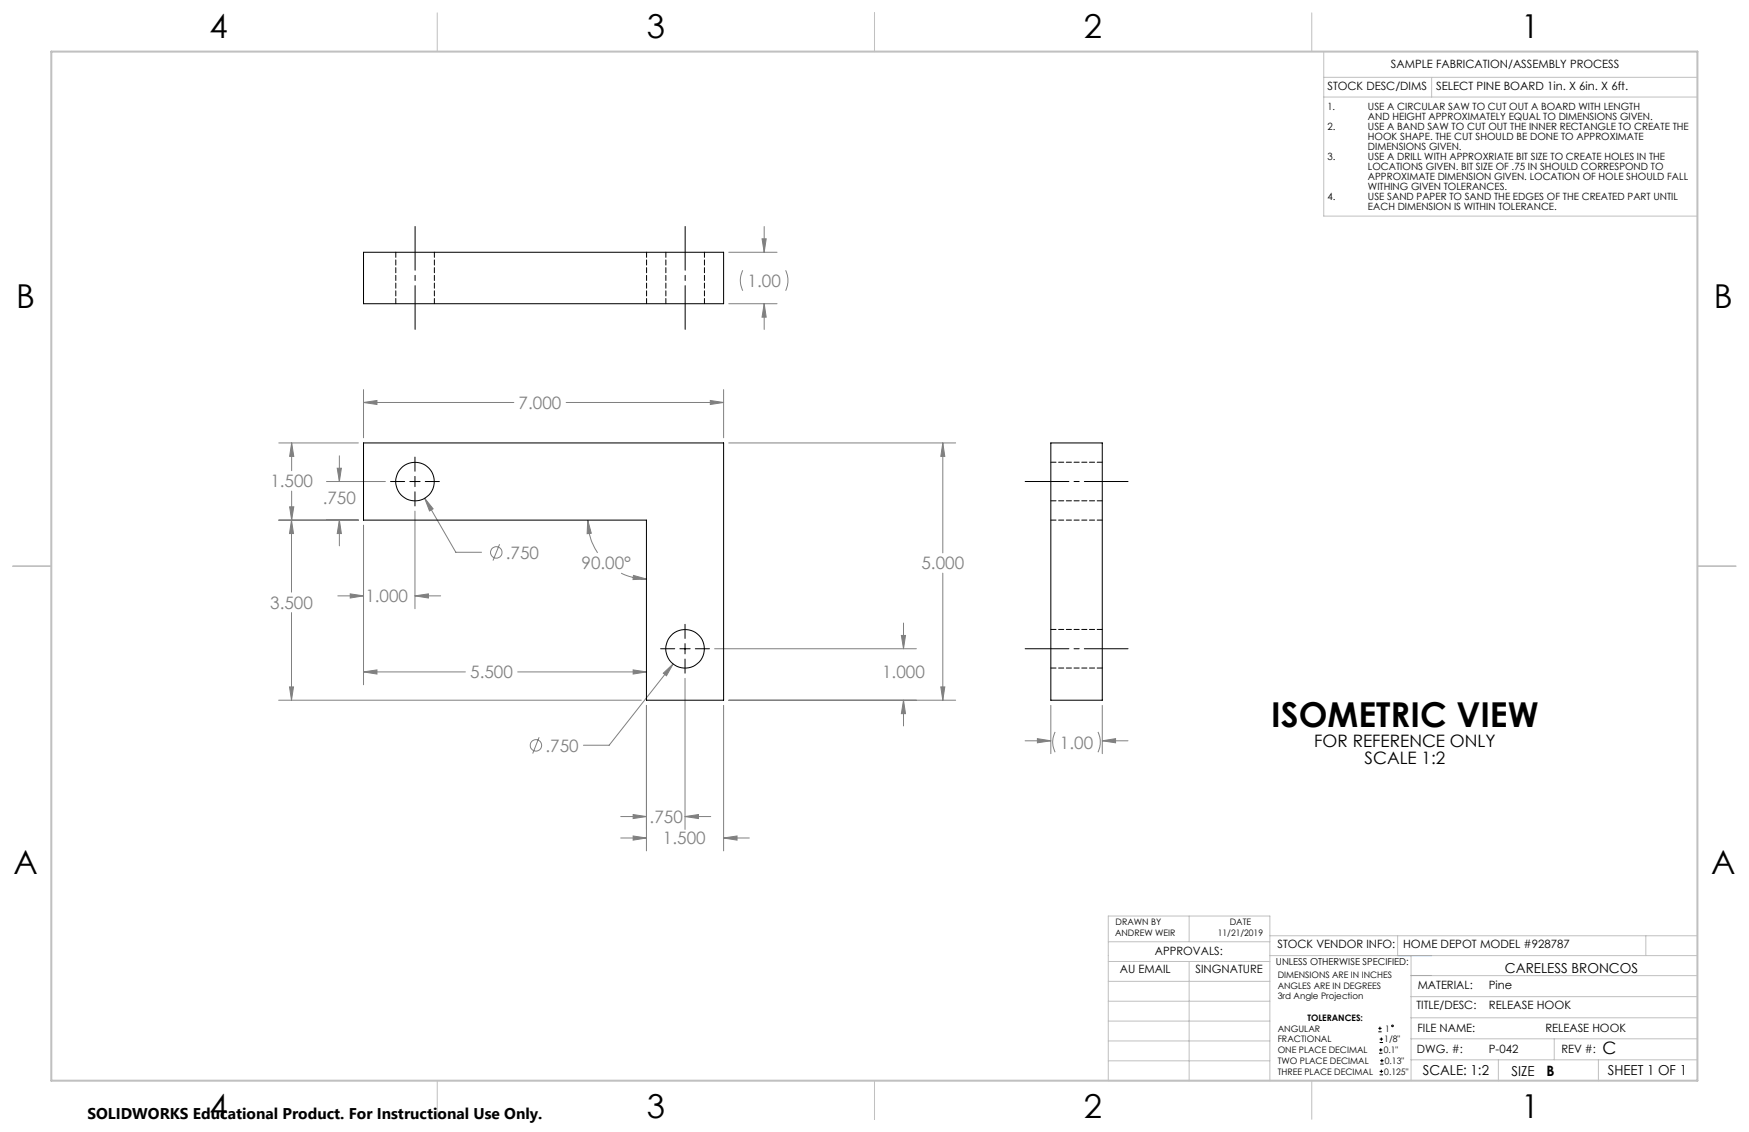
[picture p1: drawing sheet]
<svg xmlns="http://www.w3.org/2000/svg" width="432mm" height="279mm" viewBox="0 0 432 279" stroke-linecap="round" stroke-linejoin="round" font-family="sans-serif">
<g fill="none" stroke="#808080" stroke-width=".25">
<path d="M188.1 58.9h1.1l-.5 3.4zM188.7 55.9v6.4M179.9 75h11.9M179.9 62.3h11.9M183.4 66.7l-.4 1a5.6 5.6 0 0 0 .4 4.1M188.7 75l.5 3.3h-1.1zM188.7 75v6.3M194 66.7l.2 .6a5.8 5.8 0 0 1-.2 4.5M89.7 99.3l3.4-.5v1zM89.7 96.2v11.9M89.7 99.3h37.2M139.8 99.3h38.8"/>
<path d="M175.4 98.8l3.2 .5-3.2 .5zM178.6 96.2v11.9M68.8 109.3h19.7M72 109.3l.5 3.3h-1zM72 109.3v6.9M80.6 118.9h14.5M83.3 115.6h1l-.5 3.3zM83.8 112.5v6.4M179.9 109.3h56M232.8 109.3l.5 3.3h-1zM232.8 109.3v27.2M68.8 128.4h19.7"/>
<path d="M71.5 125.1h1l-.5 3.3zM72 128.4l.5 3.3h-1zM72 128.4v17.8M72 121.2v7.2M83.8 128.4l.5 3.3h-1zM83.8 128.4v6.3M89.7 129.6v39.4M102.4 126.2v24M104.8 123l2.1 2.6-.9 .5zM104.8 123l7.7 13.3h6.4M123.3 134.3l-1.6 4.1M145.1 128.4l.9 3.2-1 .1z"/>
<path d="M145.1 128.4l.3 2.8a14.1 14.1 0 0 0 2.1 5.3M72 151.2v21.6M83.4 147.1h6.3M86.5 146.6l3.2 .5-3.2 .5zM102.4 147.1l3.4-.5v1zM102.4 147.1h6.4M153.4 141.5l3 1.1 3.2 .3M156.4 142l3.2 .9-3.3 .2zM222.5 156.8h1.1l-.5 3.3zM223.1 153.8v6.3M232.8 141.5v31.3M68.8 172.8h89.5"/>
<path d="M71.5 169.5h1l-.5 3.3zM89.7 165.8l3.4-.5v1.1zM89.7 165.8h25.2M127.8 165.8h31.8M156.3 165.3l3.3 .5-3.3 .6zM159.6 174.1v35.9M163.8 166.2l2.4-2.3-1.7 2.9zM166.2 163.9l-15.8 20h-6.4M169.1 167.4v37.3M176.4 160.1h49.8M178.6 174.1v35.9M179.9 172.8h56"/>
<path d="M223.1 172.8l.5 3.3h-1.1zM223.1 172.8v6.4M232.3 169.5h1l-.5 3.3zM259.4 174.1v11.9M272.1 174.1v11.9M133.1 182l-1.6 4M253.1 182.8h6.3M256.1 182.3l3.3 .5-3.3 .5zM260.5 180.7l-.4 .9a5.5 5.5 0 0 0 .4 4.1M271.1 180.7l.2 .6a5.7 5.7 0 0 1-.2 4.4M272.1 182.8l3.3-.5v1zM272.1 182.8h6.4"/>
<path d="M153.2 206.8h6.4M153.2 201.5h6.4M156.3 206.3l3.3 .5-3.3 .6zM156.3 201l3.3 .5-3.3 .5zM169.1 201.5l3.3-.5v1zM169.1 201.5h6.4M178.6 206.8l3.4-.5v1.1zM178.6 206.8h6.4"/>
<circle cx="122.5" cy="136.4" r="1.41"/>
<circle cx="132.3" cy="184" r="1.41"/>
</g>
<g fill="none" stroke="#000" stroke-width=".25">
<path d="M96.4 118.9h3.5M101.2 118.9h2.5M102.4 112.8v3.5M102.4 117.6v2.5M105 118.9h3.5M102.4 121.4v3.5M169.1 154.1v3.5M169.1 158.9v2.5M163.1 160.1h3.5M167.9 160.1h2.5M169.1 162.7v3.5M171.7 160.1h3.5"/>
<path d="M340.3 254.7h.8M340.3 253.8h.8M340.5 260h.8M340.5 259.2h.8M340.6 257.3h.9M340.6 256.5h.9M340.7 253.4v.8M340.9 258.7v.8M341 256.1v.8M340.6 265.3h.9M340.6 264.4h.9M340.7 262.6h.9"/>
<path d="M340.7 261.8h.9M341 264v.9M341.2 261.4v.8"/>
<circle cx="343.8" cy="253.2" r=".2"/>
</g>
<path d="M102.5 55.9v25.4M169.2 81.3v-25.4M278.5 118.8h-25.4M278.5 160.1h-25.4" fill="none" stroke="#000" stroke-width=".25" stroke-dasharray="15.2 1.3 1.3 1.3" stroke-dashoffset="4.4"/>
<g fill="none" stroke="#c0c0c0" stroke-width=".25">
<path d="M108 3.2v9.5M215.9 3.2v9.5M323.8 3.2v9.5M326.8 19.1h92.3M326.8 12.7v40.6h92.3M353.4 19.1v4.9M326.8 24h92.3M3.1 139.7h9.6M419.1 139.7h9.5M273.6 232.4h39.9M273.6 237.3h39.9M293.6 226.1v6.3"/>
<path d="M293.6 237.3v29.4M313.5 235.9h105.6M313.5 231h105.6M345.1 231v4.9M348.4 235.9v30.9M406.3 231v4.9M273.6 242.2h39.9M273.6 247.1h39.9M273.6 252h39.9M273.6 256.9h39.9M348.4 246h70.7M348.4 256.4h70.7"/>
<path d="M348.4 251.2h70.7M348.4 240.8h70.7M383.7 256.4v5.2M108 266.7v9.6M215.9 266.7v9.6M273.6 261.8h39.9M313.5 266.7v-40.6h-39.9v40.6h74.4M323.8 266.7v9.6M348.4 261.6h70.7M369.9 261.6v5.2M394.6 261.6v5.2"/>
</g>
<path d="M12.7 12.7h406.4v254h-406.4z" fill="none" stroke="#c0c0c0" stroke-width=".5"/>
<path d="M345.1 235.9h8.3M348.4 240.8h5" fill="none" stroke="#53a9ff" stroke-width=".25"/>
<path d="M89.7 99.3l3.4-.5v1zM175.4 98.8l3.2 .5-3.2 .5zM145.1 128.4l.9 3.2-1 .1zM156.4 142l3.2 .9-3.3 .2zM104.8 123l1.2 3.1 .9-.5zM232.3 169.5h1l-.5 3.3zM232.8 109.3l.5 3.3h-1zM72 128.4l.5 3.3h-1zM71.5 169.5h1l-.5 3.3zM178.6 206.8l3.4-.5v1.1zM156.3 206.3l3.3 .5-3.3 .6zM89.7 165.8l3.4-.5v1.1zM156.3 165.3l3.3 .5-3.3 .6zM86.5 146.6l3.2 .5-3.2 .5zM102.4 147.1l3.4-.5v1zM83.8 128.4l.5 3.3h-1zM83.3 115.6h1l-.5 3.3zM71.5 125.1h1l-.5 3.3zM72 109.3l.5 3.3h-1zM169.1 201.5l3.3-.5v1zM156.3 201l3.3 .5-3.3 .5zM163.8 166.2l.7 .6 1.7-2.9zM222.5 156.8h1.1l-.5 3.3zM223.1 172.8l.5 3.3h-1.1zM256.1 182.3l3.3 .5-3.3 .5zM272.1 182.8l3.3-.5v1zM188.7 75l.5 3.3h-1.1zM188.1 58.9h1.1l-.5 3.4z" fill="#808080"/>
<g fill="none" stroke="#000" stroke-width=".25">
<path d="M89.7 62.3h88.9v12.7h-88.9zM89.7 109.3h88.9v63.5h-19v-44.4h-69.9zM259.4 109.3h12.7v63.5h-12.7z"/>
<circle cx="102.5" cy="118.9" r="4.8"/>
<circle cx="169.1" cy="160.1" r="4.8"/>
</g>
<path d="M97.7 62.2v12.7M107.2 74.9v-12.7M159.6 74.9v-12.7M164.4 62.2v12.7M173.9 74.9v-12.7M272.1 114.1h-12.7M259.4 128.4h12.7M259.4 123.6h12.7M272.1 155.4h-12.7M259.4 164.9h12.7" fill="none" stroke="#000" stroke-width=".25" stroke-dasharray="1.3 .6"/>
<text font-size="8.5" x="313.9" y="179.4">ISOMETRIC VIEW</text>
<g font-size="8.1">
<text x="51.7" y="9.3">4</text>
<text x="159.7" y="9.3">3</text>
<text x="267.6" y="9.3">2</text>
<text x="375.6" y="9.3">1</text>
<text x="4" y="76">B</text>
<text x="423.1" y="76">B</text>
<text x="3.3" y="215.7">A</text>
<text x="422.4" y="215.7">A</text>
<text x="51.7" y="276">4</text>
<text x="159.7" y="276">3</text>
<text x="267.6" y="276">2</text>
<text x="375.6" y="276">1</text>
</g>
<g font-size="4.2" fill="#808080">
<text x="184.6" y="70.8">1.00</text>
<text x="128" y="100.9">7.000</text>
<text x="66.8" y="120.3">1.500</text>
<text x="79.7" y="124.4">.750</text>
<text x="124.9" y="137.9">.750</text>
<text x="143.6" y="140.5">90.00°</text>
<text x="227.5" y="140.5">5.000</text>
<text x="90.2" y="148.7">1.000</text>
<text x="66.7" y="150.3">3.500</text>
<text x="116.1" y="167.4">5.500</text>
<text x="217.8" y="167.5">1.000</text>
<text x="134.7" y="185.5">.750</text>
<text x="261.7" y="184.7">1.00</text>
<text x="160.4" y="203.1">.750</text>
<text x="163.7" y="208.4">1.500</text>
</g>
<g font-size="4.2">
<text x="324.5" y="184.5">FOR REFERENCE ONLY</text>
<text x="336.9" y="188.6">SCALE 1:2</text>
<text x="395.6" y="260.2">C</text>
</g>
<text font-size="3.8" x="21.6" y="276.3">SOLIDWORKS Educational Product. For Instructional Use Only.</text>
<text font-size="3.5" x="381.8" y="265.6">B</text>
<g font-size="3.4">
<text x="371.5" y="240.1">CARELESS BRONCOS</text>
<text x="351.2" y="265.2">SCALE: 1:2</text>
<text x="373.2" y="265.6">SIZE</text>
<text x="396.9" y="265.2">SHEET 1 OF 1</text>
</g>
<g font-size="2.8">
<text x="343.4" y="16.9">SAMPLE FABRICATION/ASSEMBLY PROCESS</text>
<text x="327.7" y="22.3">STOCK DESC/DIMS</text>
<text x="354.5" y="22.2">SELECT PINE BOARD 1in. X 6in. X 6ft.</text>
<text x="285.1" y="235.7">APPROVALS:</text>
<text x="315.4" y="234.1">STOCK VENDOR INFO:</text>
<text x="346.4" y="234.1">HOME DEPOT MODEL #928787</text>
<text x="276.4" y="240.1">AU EMAIL</text>
<text x="295.1" y="240.1">SINGNATURE</text>
<text x="350" y="244.1">MATERIAL:</text>
<text x="367.6" y="244.1">Pine</text>
<text x="349.7" y="249.2">TITLE/DESC:</text>
<text x="367.6" y="249.2">RELEASE HOOK</text>
<text x="350" y="254.7">FILE NAME:</text>
<text x="381.6" y="254.8">RELEASE HOOK</text>
<text x="349.8" y="260">DWG. #:</text>
<text x="367.6" y="260">P-042</text>
<text x="385.5" y="260">REV #:</text>
</g>
<g font-size="2.5">
<text x="327.7" y="27">1.</text>
<text x="337.7" y="27">USE A CIRCULAR SAW TO CUT OUT A BOARD WITH LENGTH</text>
<text x="337.7" y="29.5">AND HEIGHT APPROXIMATELY EQUAL TO DIMENSIONS GIVEN.</text>
<text x="327.7" y="32">2.</text>
<text x="337.7" y="32">USE A BAND SAW TO CUT OUT THE INNER RECTANGLE TO CREATE THE</text>
<text x="337.7" y="34.5">HOOK SHAPE. THE CUT SHOULD BE DONE TO APPROXIMATE</text>
<text x="327.7" y="39.4">3.</text>
<text x="337.7" y="36.9">DIMENSIONS GIVEN.</text>
<text x="337.7" y="39.4">USE A DRILL WITH APPROXRIATE BIT SIZE TO CREATE HOLES IN THE</text>
<text x="337.7" y="41.9">LOCATIONS GIVEN. BIT SIZE OF .75 IN SHOULD CORRESPOND TO</text>
<text x="337.7" y="44.3">APPROXIMATE DIMENSION GIVEN. LOCATION OF HOLE SHOULD FALL</text>
<text x="337.7" y="46.8">WITHING GIVEN TOLERANCES.</text>
<text x="327.7" y="49.3">4.</text>
<text x="337.7" y="49.3">USE SAND PAPER TO SAND THE EDGES OF THE CREATED PART UNTIL</text>
<text x="337.7" y="51.7">EACH DIMENSION IS WITHIN TOLERANCE.</text>
</g>
<text font-size="2.4" x="315" y="238.1">UNLESS OTHERWISE SPECIFIED:</text>
<g font-size="2.2">
<text x="275.3" y="231.1">ANDREW WEIR</text>
<text x="275.4" y="228.2">DRAWN BY</text>
<text x="300.7" y="231.1">11/21/2019</text>
<text x="303.6" y="228.2">DATE</text>
<text x="315.4" y="241.4">DIMENSIONS ARE IN INCHES</text>
<text x="315.4" y="244">ANGLES ARE IN DEGREES</text>
<text x="315.4" y="246.7">3rd Angle Projection</text>
<text x="322.8" y="252">TOLERANCES:</text>
<text x="315.4" y="254.6">ANGULAR</text>
<text x="315.4" y="257.3">FRACTIONAL</text>
<text x="341.8" y="257.3">1/8&quot;</text>
<text x="342" y="254.6">1</text>
<text x="315.4" y="262.6">TWO PLACE DECIMAL</text>
<text x="315.4" y="260">ONE PLACE DECIMAL</text>
<text x="341.6" y="260">0.1&quot;</text>
<text x="341.9" y="262.6">0.13&quot;</text>
<text x="315.4" y="265.3">THREE PLACE DECIMAL</text>
<text x="341.8" y="265.3">0.125&quot;</text>
</g>
</svg>
